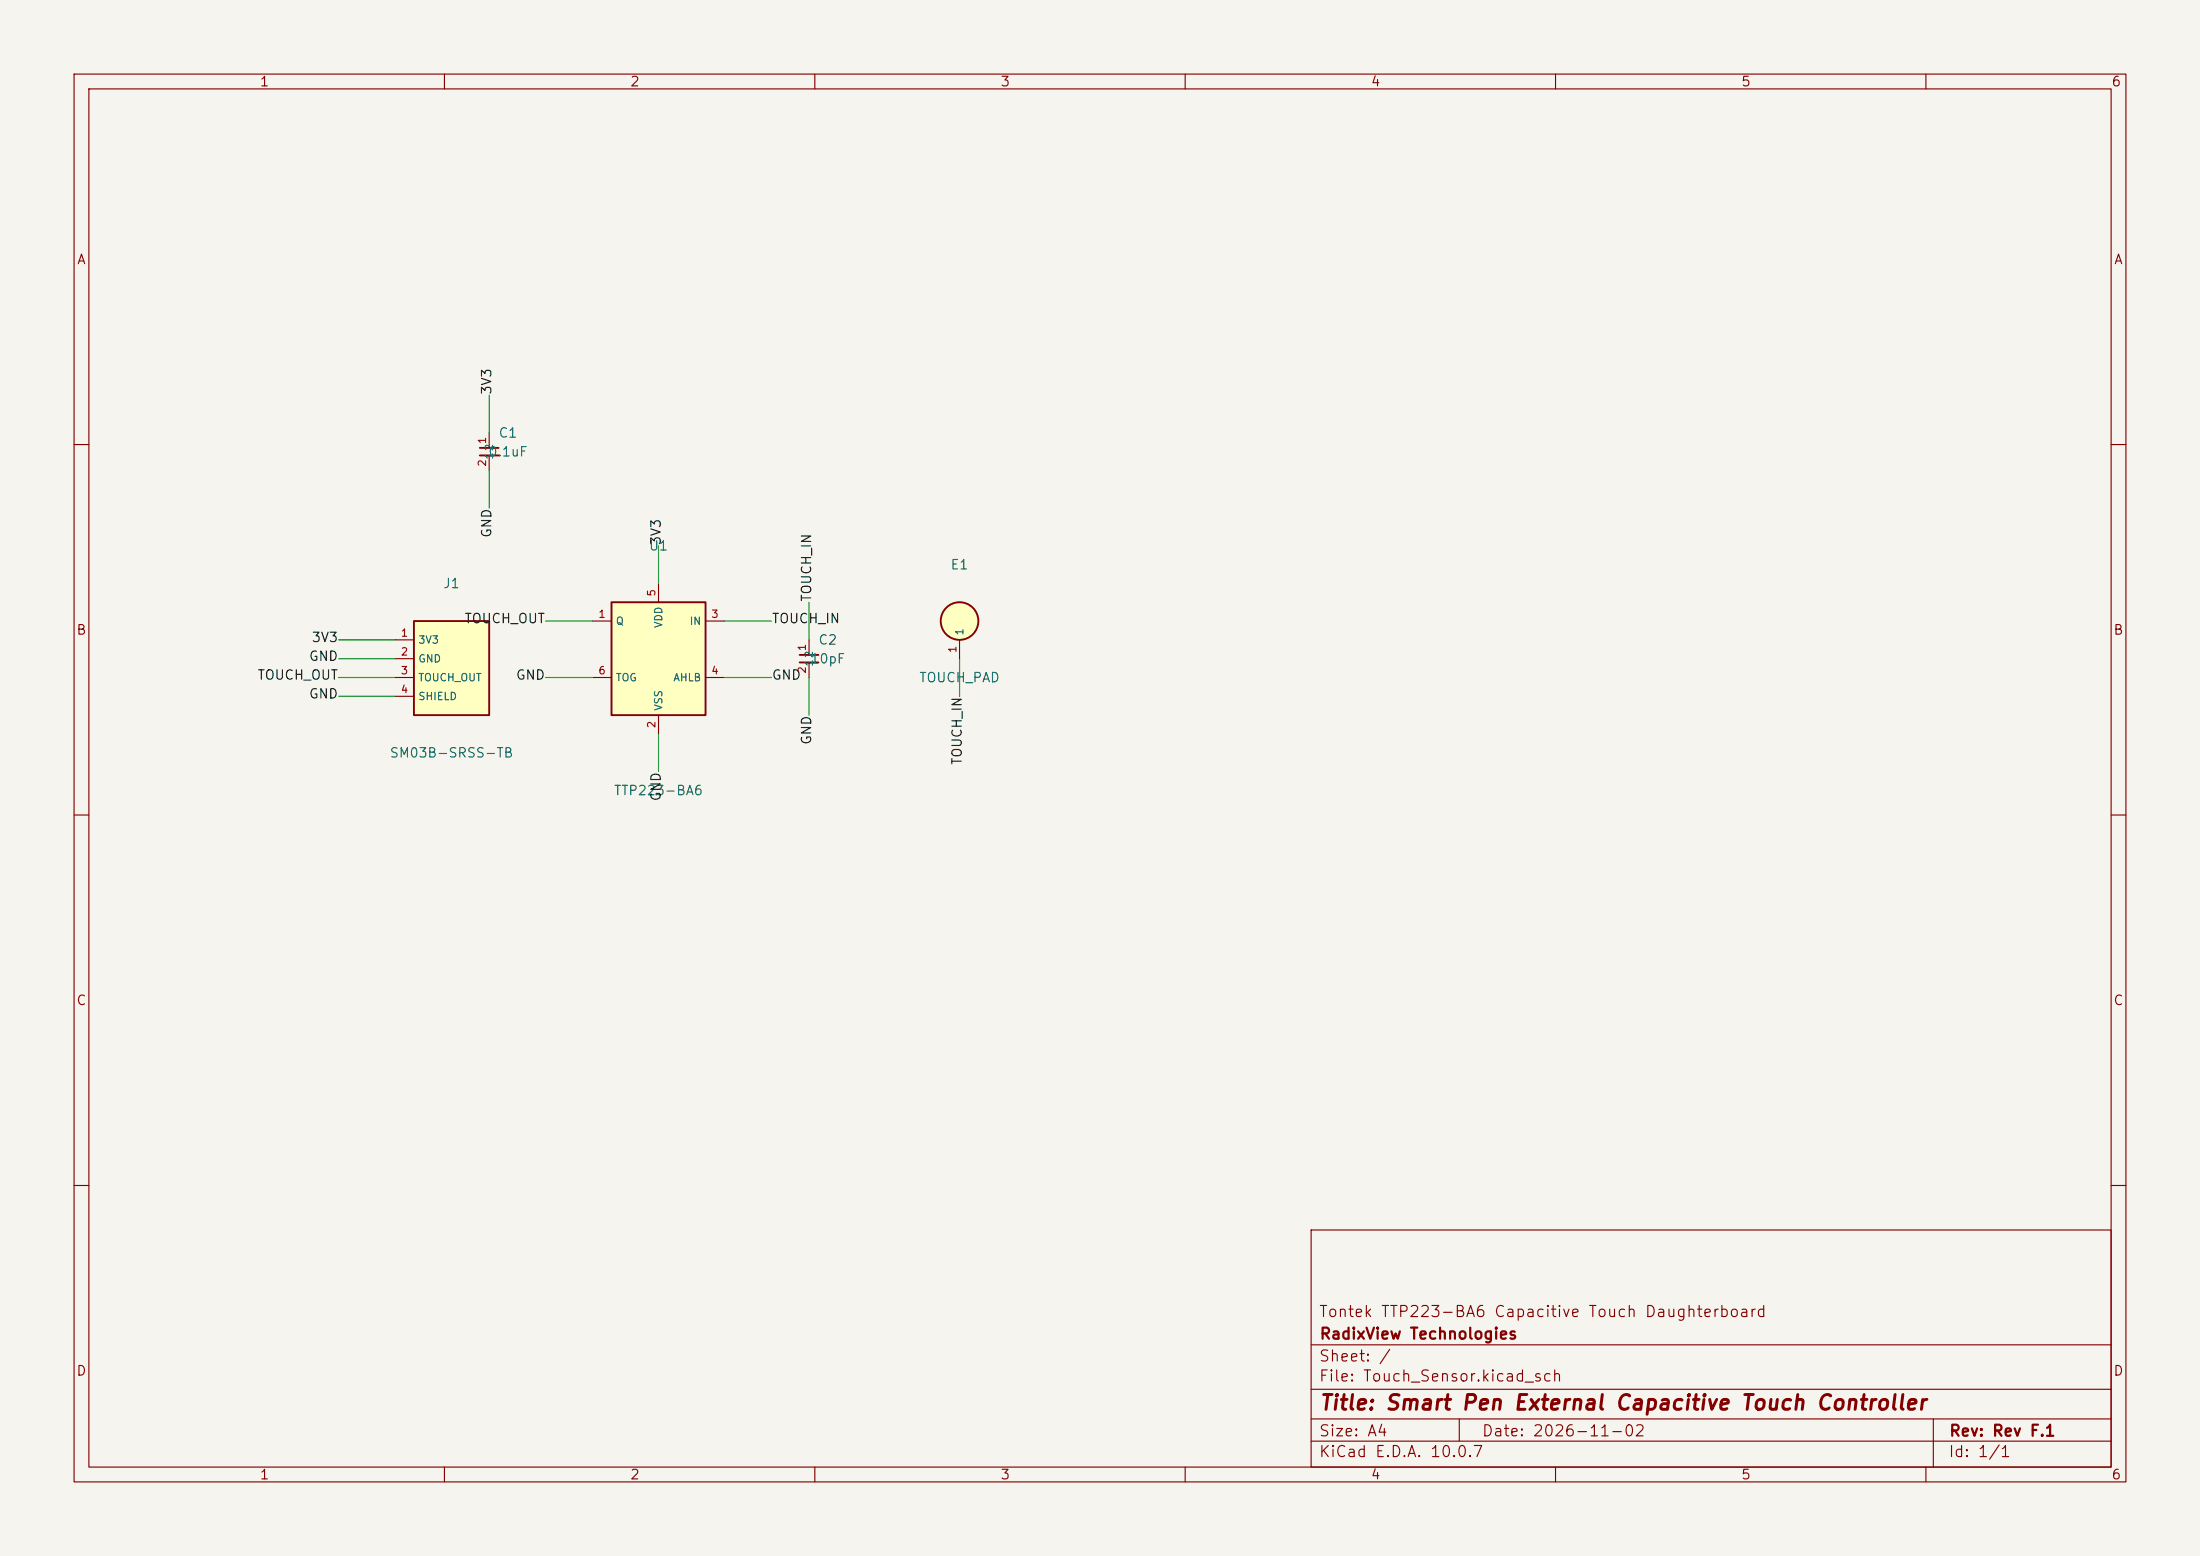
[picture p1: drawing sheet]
<svg xmlns="http://www.w3.org/2000/svg" width="297mm" height="210mm" viewBox="0 0 297 210" stroke-linecap="round" stroke-linejoin="round" font-family="sans-serif">
<path d="M0 0h297v210h-297z" fill="#f5f4ef" stroke="#f5f4ef" stroke-width=".14"/>
<g fill="none" stroke="#840000" stroke-width=".15">
<path d="M10 10h277v190h-277zM12 12h273v186h-273zM60 10v2M110 10v2M160 10v2M210 10v2M260 10v2M66 58.4v2.1M10 60h2M66 61.5v2M285 60h2M10 110h2"/>
<path d="M285 110h2M10 160h2M177 166h108v32h-108zM285 160h2M60 198v2M110 198v2M160 198v2M177 194.5h108M177 191.5h108M177 187.5h108M177 181.5h108M197 191.5v3"/>
<path d="M210 198v2M260 198v2M261 191.5v6.5"/>
</g>
<path d="M64.8 60.5h2.5M64.8 61.5h2.5" fill="none" stroke="#840000" stroke-width=".25"/>
<path d="M55.9 83.8h10.1v12.7h-10.1z" fill="#ffffc2"/>
<path d="M55.9 83.8h10.1v12.7h-10.1z" fill="none" stroke="#840000" stroke-width=".25"/>
<path d="M53.3 86.4h2.6M53.3 88.9h2.6M53.3 91.4h2.6M53.3 94h2.6" fill="none" stroke="#840000" stroke-width=".15"/>
<path d="M82.5 81.3h12.7v15.2h-12.7z" fill="#ffffc2"/>
<g fill="none" stroke="#840000" stroke-width=".25">
<path d="M82.5 81.3h12.7v15.2h-12.7zM107.9 88.4h2.6M107.9 89.4h2.6"/>
<circle cx="129.5" cy="83.8" r="2.54"/>
</g>
<path d="M88.9 78.7v2.6M80 83.8h2.5M80 91.4h2.5M88.9 96.5v2.6M95.2 83.8h2.6M95.2 91.4h2.6M109.2 86.4v2M109.2 89.4v2M129.5 86.4v2.5" fill="none" stroke="#840000" stroke-width=".15"/>
<circle cx="129.5" cy="83.8" r="2.54" fill="#ffffc2" stroke="#ffffc2" stroke-width=".14"/>
<g fill="none" stroke="#009600" stroke-width=".15">
<path d="M66 53.3v5.1M66 63.5v5.1M88.9 73.7v5M45.7 91.4h7.6M45.7 86.4h7.6M45.7 94h7.6M45.7 88.9h7.6M73.7 91.4h6.3M73.7 83.8h6.3M88.9 99.1v5M97.8 91.4h6.3M97.8 83.8h6.3"/>
<path d="M109.2 81.3v5.1M109.2 91.4v5.1M129.5 88.9v5.1"/>
</g>
<text font-size="2" fill="#840000" x="178" y="190.8">Title: Smart Pen External Capacitive Touch Controller</text>
<g font-size="1.5" fill="#840000">
<text x="178" y="178.1">Tontek TTP223-BA6 Capacitive Touch Daughterboard</text>
<text x="178" y="184.1">Sheet: /</text>
<text x="178" y="181.1">RadixView Technologies</text>
<text x="178" y="186.8">File: Touch_Sensor.kicad_sch</text>
<text x="178" y="197">KiCad E.D.A. 10.0.7</text>
<text x="178" y="194.2">Size: A4</text>
<text x="200" y="194.2">Date: 2026-11-02</text>
<text x="263" y="197">Id: 1/1</text>
<text x="263" y="194.2">Rev: Rev F.1</text>
</g>
<g font-size="1.3" fill="#840000">
<text x="35" y="12">1</text>
<text x="85" y="12">2</text>
<text x="135" y="12">3</text>
<text x="185" y="12">4</text>
<text x="235" y="12">5</text>
<text x="285" y="12">6</text>
<text x="10.3" y="36">A</text>
<text x="285.3" y="36">A</text>
<text x="10.2" y="86">B</text>
<text x="285.2" y="86">B</text>
<text x="10.2" y="136">C</text>
<text x="285.2" y="136">C</text>
<text x="10.2" y="186">D</text>
<text x="285.2" y="186">D</text>
<text x="35" y="200">1</text>
<text x="85" y="200">2</text>
<text x="135" y="200">3</text>
<text x="185" y="200">4</text>
<text x="235" y="200">5</text>
<text x="285" y="200">6</text>
</g>
<g font-size="1.3" fill="#0f0f0f">
<text x="66.7" y="53.4" transform="rotate(-90 66.7 53.4)">3V3</text>
<text x="66.7" y="72.7" transform="rotate(-90 66.7 72.7)">GND</text>
<text x="89.5" y="73.7" transform="rotate(-90 89.5 73.7)">3V3</text>
<text x="109.8" y="81.3" transform="rotate(-90 109.8 81.3)">TOUCH_IN</text>
<text x="41.6" y="89.5">GND</text>
<text x="42" y="87">3V3</text>
<text x="62.6" y="84.4">TOUCH_OUT</text>
<text x="104.1" y="84.4">TOUCH_IN</text>
<text x="34.7" y="92.1">TOUCH_OUT</text>
<text x="41.6" y="94.6">GND</text>
<text x="69.6" y="92.1">GND</text>
<text x="104.1" y="92.1">GND</text>
<text x="109.8" y="100.6" transform="rotate(-90 109.8 100.6)">GND</text>
<text x="130.2" y="103.3" transform="rotate(-90 130.2 103.3)">TOUCH_IN</text>
<text x="89.5" y="108.2" transform="rotate(-90 89.5 108.2)">GND</text>
</g>
<g font-size="1.3" fill="#006464">
<text x="67.2" y="59.4">C1</text>
<text x="65.8" y="61.9">0.1uF</text>
<text x="87.5" y="74.6">U1</text>
<text x="128.2" y="77.2">E1</text>
<text x="59.7" y="79.7">J1</text>
<text x="109.3" y="89.9">10pF</text>
<text x="110.4" y="87.3">C2</text>
<text x="124" y="92.4">TOUCH_PAD</text>
<text x="52.5" y="102.6">SM03B-SRSS-TB</text>
<text x="82.8" y="107.6">TTP223-BA6</text>
</g>
<g font-size="1" fill="#a90000">
<text x="65.9" y="63.1" transform="rotate(-90 65.9 63.1)">2</text>
<text x="65.9" y="60" transform="rotate(-90 65.9 60)">1</text>
<text x="80.7" y="83.6">1</text>
<text x="88.7" y="80.6" transform="rotate(-90 88.7 80.6)">5</text>
<text x="95.9" y="83.6">3</text>
<text x="54" y="86.2">1</text>
<text x="54" y="88.7">2</text>
<text x="109" y="88" transform="rotate(-90 109 88)">1</text>
<text x="129.4" y="88.2" transform="rotate(-90 129.4 88.2)">1</text>
<text x="54" y="91.3">3</text>
<text x="54" y="93.8">4</text>
<text x="80.7" y="91.3">6</text>
<text x="95.9" y="91.3">4</text>
<text x="109" y="91" transform="rotate(-90 109 91)">2</text>
<text x="88.7" y="98.4" transform="rotate(-90 88.7 98.4)">2</text>
</g>
<g font-size="1" fill="#006464">
<text x="66.8" y="62.1" transform="rotate(-90 66.8 62.1)">12</text>
<text x="56.4" y="87.1">3V3</text>
<text x="56.4" y="89.7">GND</text>
<text x="83.1" y="84.6">Q</text>
<text x="89.7" y="84.8" transform="rotate(-90 89.7 84.8)">VDD</text>
<text x="93" y="84.6">IN</text>
<text x="130.3" y="85.9" transform="rotate(-90 130.3 85.9)">1</text>
<text x="56.4" y="92.2">TOUCH_OUT</text>
<text x="56.4" y="94.7">SHIELD</text>
<text x="83.1" y="92.2">TOG</text>
<text x="90.8" y="92.2">AHLB</text>
<text x="110" y="90.1" transform="rotate(-90 110 90.1)">12</text>
<text x="89.7" y="96" transform="rotate(-90 89.7 96)">VSS</text>
</g>
</svg>
